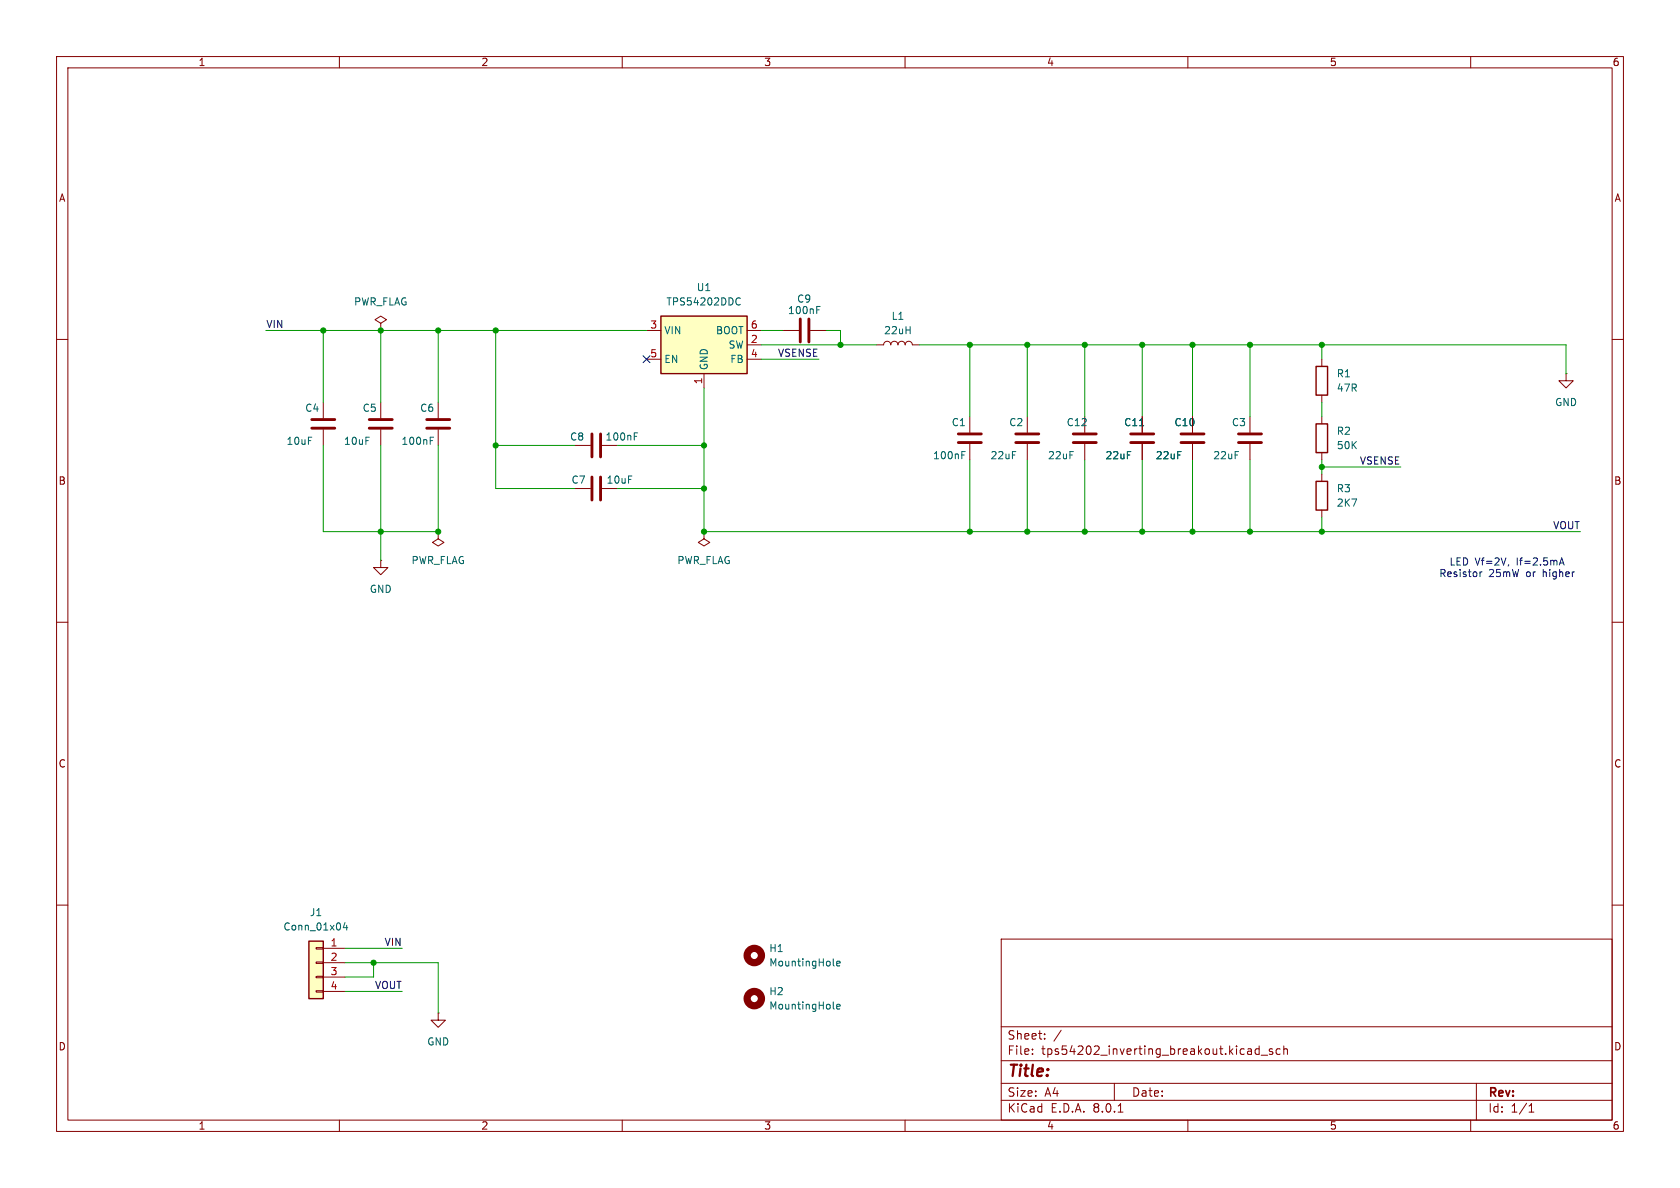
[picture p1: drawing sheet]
<svg xmlns="http://www.w3.org/2000/svg" width="297mm" height="210mm" viewBox="0 0 297 210" stroke-linecap="round" stroke-linejoin="round" font-family="sans-serif">
<g fill="none" stroke="#840000" stroke-width=".18">
<path d="M10 10h277v190h-277zM12 12h273v186h-273zM60 10v2M110 10v2M160 10v2M210 10v2M260 10v2M10 60h2M285 60h2M10 110h2M285 110h2M10 160h2"/>
<path d="M285 160h2M177 166h108v32h-108zM60 198v2M110 198v2M160 198v2M177 194.5h108M177 191.5h108M177 187.5h108M177 181.5h108M182.5 186.3v.1M182.5 185.5v.1M184.7 183.6v.1"/>
<path d="M184.7 182.8v.1M187.6 182.1l-1.3 2M197 191.5v3M197.7 196.6h.8M210 198v2M222.6 184.9v1.5M222.6 185.5l-.4-.1-.3 .3v.4l.1 .2h.6M223 186.5h1.1M225 185.5l-.4-.1-.2 .2 .1 .2 .5 .2v.3h-.6M226.3 185.5l-.4-.1-.3 .3v.4l.1 .2h.6M227 185.5l.2-.1 .3 .1 .1 .9M227 184.9v1.5"/>
<path d="M260 198v2M261 191.5v6.5M270.3 196.6h.9M270.3 195.5l.4-.4v1.5"/>
</g>
<path d="M54.6 166.4h2.5v10.1h-2.5z" fill="#ffffc2"/>
<g fill="none" stroke="#840000" stroke-width=".18">
<path d="M67.3 57.2l1-.7-1-.6-1 .6 1 .7v1.2M67.3 58.4h.1M138.4 58.4h2.8M143.3 58.4h2.7M57.1 71.1v2.8M57.1 75.9v2.8M67.3 71.1v2.8M67.3 75.9v2.8M77.5 71.1v2.8M77.5 75.9v2.8M101.6 78.7h2.8M106.4 78.7h2.8"/>
<path d="M191.8 73.7v2.8M191.8 78.5v2.8M201.9 73.7v2.8M201.9 78.5v2.8M233.7 63.5v1.3M233.7 69.9v1.2M233.7 73.7v1.2M276.9 66v1.3h1.2l-1.2 1.3-1.3-1.3h1.3M276.9 66h.1M101.6 86.4h2.8M106.4 86.4h2.8M233.7 80v1.3"/>
<path d="M233.7 83.8v1.3M233.7 90.2v1.2M55.9 175.1h1.2v.3h-1.2zM55.9 172.6h1.2v.2h-1.2zM55.9 170.1h1.2v.2h-1.2zM55.9 167.5h1.2v.3h-1.2zM57.1 167.6h3.9M57.1 170.2h3.9M57.1 172.7h3.9M57.1 175.3h3.9"/>
</g>
<path d="M232.7 64.8h2v5.1h-2zM232.7 74.9h2v5.1h-2zM232.7 85.1h2v5.1h-2zM54.6 166.4h2.5v10.1h-2.5z" fill="none" stroke="#840000" stroke-width=".25"/>
<path d="M144.4 54.8h.4M144.4 54.2h.6M76.1 77.9h.4M76.1 77.3h.6M112.1 77.1h.5M112.1 76.5h.6M201.5 75.3h.7M61 163.1l-.3 .9h.8M61.3 163.6v.8" fill="none" stroke="#006464" stroke-width=".18"/>
<g fill="none" stroke="#840000" stroke-width=".51">
<path d="M141.5 56.4v4.1M143 56.4v4.1M55.1 75.7h4.1M55.1 74.2h4.1M65.3 75.7h4M65.3 74.2h4M75.4 75.7h4.1M75.4 74.2h4.1M104.6 76.7v4.1M106.2 76.7v4.1M189.7 78.2h4.1M189.7 76.7h4.1"/>
<path d="M199.9 78.2h4.1M199.9 76.7h4.1M104.6 84.3v4.1M106.2 84.3v4.1"/>
</g>
<path d="M116.8 55.9h15.3v10.1h-15.3z" fill="#ffffc2"/>
<path d="M116.8 55.9h15.3v10.1h-15.3z" fill="none" stroke="#840000" stroke-width=".25"/>
<g fill="none" stroke="#840000" stroke-width=".18">
<path d="M114.3 58.4h2.5M132.1 58.4h2.5M114.3 63.5h2.5M124.5 66v2.6M132.1 61h2.5M132.1 63.5h2.5M154.9 61h1.3a.64 .64 0 0 1 .6-.7 .64 .64 0 0 1 .7 .7 .64 .64 0 0 1 .6-.7 .64 .64 0 0 1 .6 .7 .64 .64 0 0 1 .7-.7 .64 .64 0 0 1 .6 .7 .64 .64 0 0 1 .7-.7 .64 .64 0 0 1 .6 .7h1.3M171.4 73.7v2.8M171.4 78.5v2.8M181.6 73.7v2.8M181.6 78.5v2.8M201.9 73.7v2.8"/>
<path d="M201.9 78.5v2.8M210.8 73.7v2.8M210.8 78.5v2.8M221 73.7v2.8M221 78.5v2.8M67.3 99.1v1.2h1.3l-1.3 1.3-1.3-1.3h1.3M67.3 99.1h.1M77.5 94v1.3l1 .6-1 .6-1-.6 1-.6M77.5 94h.1M124.5 94v1.3l1 .6-1 .6-1.1-.6 1.1-.6M124.5 94h.1M77.5 179.1v1.2h1.2l-1.2 1.3-1.3-1.3h1.3"/>
<path d="M77.5 179.1h.1"/>
</g>
<path d="M130.3 52.7l.3-.1 .3 .2M130.9 53.8l-.3 .1h-.3M170 79.8h.6M201.5 75.3h.7M170 80.4h.5M147.3 178.2l.2 .2M147.3 170.6l.2 .2M147.9 178l.6-.2v-.2l-.4-.1-.2 .2 .1 .6h.5M147.9 170.3l.6-.1v-.2l-.4-.1-.2 .2 .1 .6h.5" fill="none" stroke="#006464" stroke-width=".18"/>
<path d="M169.4 78.2h4.1M169.4 76.7h4.1M179.6 78.2h4M179.6 76.7h4M208.8 78.2h4.1M208.8 76.7h4.1M218.9 78.2h4.1M218.9 76.7h4.1" fill="none" stroke="#840000" stroke-width=".51"/>
<g fill="none" stroke="#840000" stroke-width="1.3">
<circle cx="133.3" cy="176.5" r="1.27"/>
<circle cx="133.3" cy="168.9" r="1.27"/>
</g>
<path d="M266.7 99.8l-.1 .3M275.7 99.9l.4-1.3 .4 1.3M275.8 99.5h.6M261.6 101.1v.8M262 101.1l-.4 .2" fill="none" stroke="#0000c2" stroke-width=".18"/>
<g fill="none" stroke="#009600" stroke-width=".18">
<path d="M47 58.4h67.3M57.1 58.4v12.7M67.3 58.4v12.7M77.5 58.4v12.7M87.6 58.4v28h14M134.6 58.4h3.8M146 58.4h2.6v2.6M57.1 78.7v15.3h20.4v-15.3M67.3 78.7v20.4M87.6 78.7h14M109.2 78.7h15.3M124.5 68.6v25.4h154.9"/>
<path d="M134.6 61h20.3M134.6 63.5h10.2M162.6 61h114.3v5M171.4 61v12.7M181.6 61v12.7M191.8 61v12.7M201.9 61v12.7M210.8 61v12.7M221 61v12.7M233.7 61v2.5M233.7 71.1v2.6M109.2 86.4h15.3"/>
<path d="M171.4 81.3v12.7M181.6 81.3v12.7M191.8 81.3v12.7M201.9 81.3v12.7M210.8 81.3v12.7M221 81.3v12.7M233.7 82.6h13.9M233.7 81.3v2.5M233.7 91.4v2.6M61 170.2h16.5v8.9M61 167.6h10.1M61 175.3h10.1"/>
<path d="M66 170.2v2.5h-5"/>
</g>
<path d="M113.7 62.9l1.2 1.2M114.9 62.9l-1.2 1.2" fill="none" stroke="#000084" stroke-width=".18"/>
<g fill="#009600" stroke="#009600" stroke-width=".18">
<circle cx="67.3" cy="94" r=".46"/>
<circle cx="124.5" cy="86.4" r=".46"/>
<circle cx="124.5" cy="94" r=".46"/>
<circle cx="66" cy="170.2" r=".46"/>
<circle cx="67.3" cy="58.4" r=".46"/>
<circle cx="77.5" cy="58.4" r=".46"/>
<circle cx="57.1" cy="58.4" r=".46"/>
<circle cx="77.5" cy="94" r=".46"/>
<circle cx="87.6" cy="58.4" r=".46"/>
<circle cx="87.6" cy="78.7" r=".46"/>
<circle cx="191.8" cy="94" r=".46"/>
<circle cx="201.9" cy="61" r=".46"/>
<circle cx="191.8" cy="61" r=".46"/>
<circle cx="210.8" cy="61" r=".46"/>
<circle cx="210.8" cy="94" r=".46"/>
<circle cx="201.9" cy="94" r=".46"/>
<circle cx="221" cy="94" r=".46"/>
<circle cx="233.7" cy="61" r=".46"/>
<circle cx="221" cy="61" r=".46"/>
<circle cx="233.7" cy="82.6" r=".46"/>
<circle cx="233.7" cy="94" r=".46"/>
<circle cx="171.4" cy="61" r=".46"/>
<circle cx="181.6" cy="61" r=".46"/>
<circle cx="171.4" cy="94" r=".46"/>
<circle cx="124.5" cy="78.7" r=".46"/>
<circle cx="148.6" cy="61" r=".46"/>
<circle cx="181.6" cy="94" r=".46"/>
</g>
<text font-size="2.8" fill="#840000" x="178" y="190.9">Title:</text>
<g font-size="2.1" fill="#840000">
<text x="178" y="184">Sheet:</text>
<text x="178" y="186.7">File:</text>
<text x="184.1" y="186.7">tps54202_inverting_breakout.kicad_sch</text>
<text x="178" y="196.9">KiCad</text>
<text x="178" y="194.1">Size:</text>
<text x="184.7" y="194.1">A4</text>
<text x="185.7" y="196.9">E.D.A.</text>
<text x="193.3" y="196.9">8.0.1</text>
<text x="200" y="194.1">Date:</text>
<text x="263" y="194.3">Rev:</text>
<text x="263" y="196.9">Id:</text>
<text x="267.1" y="196.9">1/1</text>
</g>
<g font-size="1.8" fill="#840000">
<text x="35" y="11.9">1</text>
<text x="85" y="11.9">2</text>
<text x="135" y="11.9">3</text>
<text x="185" y="11.9">4</text>
<text x="235" y="11.9">5</text>
<text x="285" y="11.9">6</text>
<text x="10.3" y="35.9">A</text>
<text x="285.3" y="35.9">A</text>
<text x="10.3" y="85.9">B</text>
<text x="285.3" y="85.9">B</text>
<text x="10.3" y="135.9">C</text>
<text x="285.3" y="135.9">C</text>
<text x="10.3" y="185.9">D</text>
<text x="285.3" y="185.9">D</text>
<text x="35" y="199.9">1</text>
<text x="85" y="199.9">2</text>
<text x="135" y="199.9">3</text>
<text x="185" y="199.9">4</text>
<text x="235" y="199.9">5</text>
<text x="285" y="199.9">6</text>
</g>
<g font-size="1.8" fill="#006464">
<text x="123.1" y="51.7">U1</text>
<text x="140.8" y="53.7">C9</text>
<text x="62.5" y="54.2">PWR_FLAG</text>
<text x="117.3" y="59.3">VIN</text>
<text x="117.7" y="54.2">TPS54202DDC</text>
<text x="126.5" y="59.3">BOOT</text>
<text x="139.2" y="55.7">100nF</text>
<text x="156.2" y="59.3">22uH</text>
<text x="157.5" y="56.7">L1</text>
<text x="117.3" y="64.4">EN</text>
<text x="125.3" y="65.5" transform="rotate(-90 125.3 65.5)">GND</text>
<text x="128.7" y="61.8">SW</text>
<text x="129" y="64.4">FB</text>
<text x="236.2" y="66.9">R1</text>
<text x="236.2" y="69.4">47R</text>
<text x="274.8" y="72">GND</text>
<text x="53.9" y="73">C4</text>
<text x="64" y="73">C5</text>
<text x="74.2" y="73">C6</text>
<text x="168.2" y="75.5">C1</text>
<text x="178.3" y="75.5">C2</text>
<text x="188.5" y="75.5">C12</text>
<text x="198.6" y="75.5">C11</text>
<text x="207.5" y="75.5">C10</text>
<text x="217.7" y="75.5">C3</text>
<text x="236.2" y="77.1">R2</text>
<text x="50.6" y="78.8">10uF</text>
<text x="60.7" y="78.8">10uF</text>
<text x="70.9" y="78.8">100nF</text>
<text x="100.7" y="78.1">C8</text>
<text x="107" y="78.1">100nF</text>
<text x="164.9" y="81.4">100nF</text>
<text x="175" y="81.4">22uF</text>
<text x="185.2" y="81.4">22uF</text>
<text x="195.3" y="81.4">22uF</text>
<text x="204.2" y="81.4">22uF</text>
<text x="214.4" y="81.4">22uF</text>
<text x="236.2" y="79.6">50K</text>
<text x="100.9" y="85.7">C7</text>
<text x="107.1" y="85.7">10uF</text>
<text x="236.2" y="87.2">R3</text>
<text x="236.2" y="89.8">2K7</text>
<text x="72.7" y="99.9">PWR_FLAG</text>
<text x="119.6" y="99.9">PWR_FLAG</text>
<text x="65.3" y="105">GND</text>
<text x="50" y="164.7">Conn_01x04</text>
<text x="54.7" y="162.2">J1</text>
<text x="135.9" y="168.5">H1</text>
<text x="135.9" y="171">MountingHole</text>
<text x="135.9" y="176.1">H2</text>
<text x="135.9" y="178.7">MountingHole</text>
<text x="75.4" y="185">GND</text>
</g>
<g font-size="1.8" fill="#0f0f0f">
<text x="47" y="58.1">VIN</text>
<text x="137.4" y="63.2">VSENSE</text>
<text x="240.3" y="82.2">VSENSE</text>
<text x="274.5" y="93.6">VOUT</text>
<text x="67.9" y="167.3">VIN</text>
<text x="66.2" y="174.9">VOUT</text>
</g>
<g font-size="1.8" fill="#a90000">
<text x="114.9" y="58.2">3</text>
<text x="132.6" y="58.2">6</text>
<text x="114.9" y="63.2">5</text>
<text x="132.6" y="60.7">2</text>
<text x="132.6" y="63.2">4</text>
<text x="124.2" y="68" transform="rotate(-90 124.2 68)">1</text>
<text x="58.3" y="167.4">1</text>
<text x="58.3" y="169.9">2</text>
<text x="58.3" y="172.5">3</text>
<text x="58.3" y="175">4</text>
</g>
<g font-size="1.8" fill="#0000c2">
<text x="256.2" y="100.2">LED Vf=2V,</text>
<text x="268.2" y="100.2">If=2.5mA</text>
<text x="254.3" y="102.2">Resistor</text>
<text x="263.2" y="102.2">25mW</text>
<text x="269.9" y="102.2">or</text>
<text x="273" y="102.2">higher</text>
</g>
</svg>
